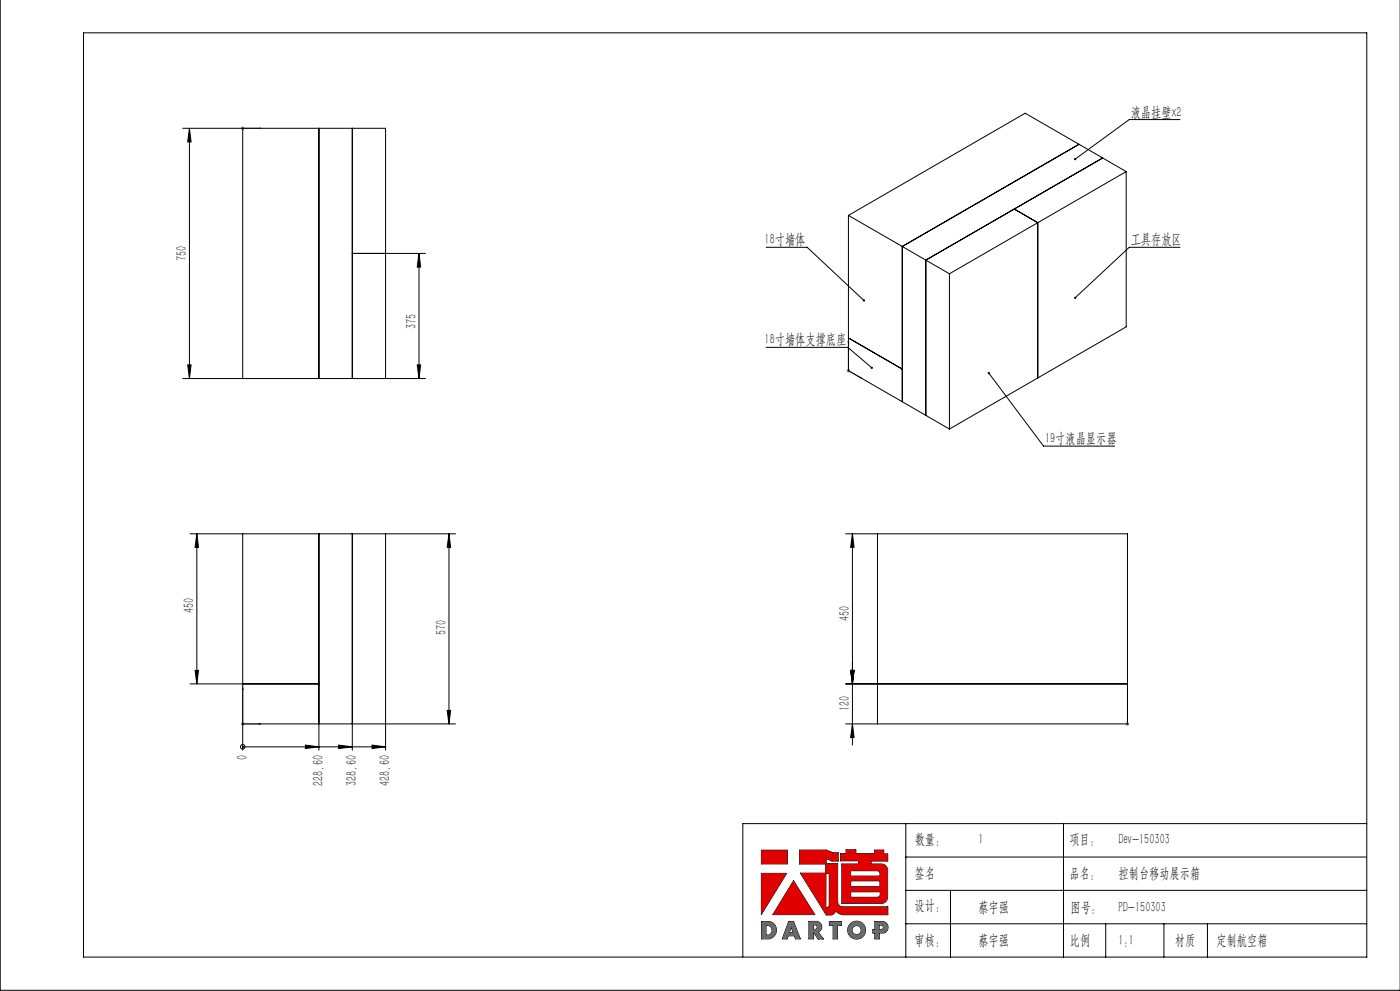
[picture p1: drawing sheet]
<svg xmlns="http://www.w3.org/2000/svg" width="420mm" height="297mm" viewBox="0 0 420 297" stroke-linecap="round" stroke-linejoin="round" font-family="sans-serif">
<g fill="none" stroke="#000" stroke-width=".3">
<path d="M.1 -.1v296.9h419.9M25 9.8h385v277h-385zM228.4 254.8h7.8v4.1h-7.8zM239.9 254.8h8l2 .8h1.6v2.5h-1.9l-1.7-.8v1.5h3.4v11.5l.2 .7 .4 .5 .9 .3h13.5v2.3h-13.5l-.8-.2-1.4-.9-.8 1.1-1.9 .1-7.8-12.5h7.6v-2.8h-7.8zM252.2 255.9h1.6v-1.2h3v1.2h5.6v-1.1h2.7v1.1h1.2v2.2h-5v.8l3.7 .1 .9 .7 .3 .7 .1 8.7-.8 1.3-1.1 .4h-11.8v-11.9h5v-.9h-5.4zM271.7 256.9h138.1M271.7 246.8v40M319.1 246.8v40M410 246.8h-187.2v40M228.4 261.8h7.6l-7.6 12.2zM228.5 276.2h2.6a2.66 2.66 0 0 1 1.8 2.7 2.66 2.66 0 0 1-2.2 2.5h-2.2zM229.8 277.4h.8a1.56 1.56 0 0 1 1 1.4 1.56 1.56 0 0 1-.9 1.4h-.9z"/>
<path d="M236.6 276.2h1.5l2 5.2h-1.4l-.4-.9h-1.9l-.3 .9h-1.4zM237.3 277.8l.6 1.7h-1.1zM238.1 264l6.3 10.1h-12.5zM242.7 276.2h2.5a1.65 1.65 0 0 1 1.3 1.5 1.65 1.65 0 0 1-1.1 1.6l1.6 2.1h-1.6l-1.4-2.1v2.1h-1.3zM244 277.2h.7l.4 .4v.5l-.4 .4h-.7zM247.8 261.8h1v9.7l-.6 .6h-.4zM248.8 276.2h3.6v1.1h-1.2v4.1h-1.3v-4.1h-1.1zM255.2 260.9l8.2 .1 .5 .5 .1 1.1h-8.8zM255.2 267.3h8.9v.8l-.4 .6-.5 .2h-8zM255.2 264h8.8v1.7h-8.8zM262.5 276.2h2.3a1.76 1.76 0 0 1 1.6 1.5 1.76 1.76 0 0 1-1.2 1.9h-1.4v1.8h-1.3v-1.8h-.6v-1h.6zM263.7 277.2h.8l.4 .3 .1 .5-.2 .4-1.1 .2z"/>
<path d="M271.7 276.9h138.3M271.7 266.8h138.3M285.2 266.8v20M331.7 276.9v9.9M349.2 276.9v9.9M362.2 276.9v9.9"/>
<circle cx="257" cy="278.8" r="2.68"/>
<circle cx="257" cy="278.8" r="1.37"/>
</g>
<path d="M72.8 206.1l.2 .5h-.3zM72.8 206.1v10.9h5.5M77.8 216.8l.5 .2-.5 .1z" fill="none" stroke="#00f" stroke-width=".3"/>
<path d="M72.3 217h1M72.5 216.6l.7 .7M72.8 216.5v1M73.2 216.6l-.7 .7" fill="none" stroke="#808080" stroke-width=".3"/>
<path d="M77.8 216.8l.5 .2-.5 .1zM72.8 206.1l.2 .5h-.3z" fill="#00f"/>
<path d="M228.4 254.8v4.1h7.8v-4.1zM247.8 261.8h1v9.7l-.6 .6h-.4zM239.9 254.8v4.1h7.8v2.8h-7.6l7.8 12.5h1.6l.9-.7a.39 .39 0 0 1 .3-.4 .39 .39 0 0 1 .5 .3l1.5 .7h13.6v-2.3h-13.7l-.5-.2-.6-.6-.2-.7v-11.5h-3.4v-1.5l1.7 .8h1.9v-2.5h-1.6l-2-.8zM255.2 267.3h8.9v.8l-.3 .6-.6 .2h-8zM255.2 260.9h8l.4 .2 .4 .5v1h-8.8zM252.2 255.9v2.1h5.4v.9h-5v11.9h11.8l1.2-.5 .7-1.3-.1-8.8-.6-.8-.7-.4-3.6-.1v-.8h5v-2.2h-1.2v-1.1h-2.7v1.1h-5.6v-1.2h-3v1.2zM255.2 264h8.8v1.7h-8.8zM228.4 261.8v12.2l7.6-12.2zM238.1 264l-6.2 10.1h12.5z" fill-rule="evenodd" fill="#e10000"/>
<path d="M229.8 277.4h.9l.9 .9-.1 1.2-.8 .7h-.9zM228.5 276.2v5.2h2.2l.8-.3 .8-.6 .6-1.2v-1l-.3-.9-1.3-1.1zM237.3 277.8l.6 1.7h-1.1zM236.6 276.2l-1.9 5.2h1.4l.3-.9h1.9l.4 .9h1.4l-2-5.2zM244 277.2h.7l.4 .4v.5l-.2 .3-.9 .1zM242.7 276.2v5.2h1.3v-2.1l1.4 2.1h1.6l-1.6-2.1 .7-.4 .4-.6v-.7l-.3-.8-1-.6zM248.8 276.2v1.1h1.1v4.1h1.3v-4.1h1.2v-1.1zM255.6 278.8a1.4 1.4 0 0 1 2.8 0 1.4 1.4 0 0 1-2.8 0zM254.3 278.8a2.7 2.7 0 0 0 5.4 0 2.7 2.7 0 0 0-5.4 0zM263.7 277.2h.8l.4 .3 .1 .5-.3 .5-1 .1zM262.5 276.2v2.4h-.6v1h.6v1.8h1.3v-1.8h1.4l.5-.3 .6-.9 .1-.8-.4-.8-.8-.5z" fill-rule="evenodd" fill="#6a6a6a"/>
<g fill="none" stroke="#000" stroke-width=".3">
<path d="M54.8 38.4h18M56.8 38.4v75M56.8 38.4l.5 4.1h-1zM354 35.8h-15.2l-16.3 11.9M115.7 75.9h12M125.7 75.9l.5 4.1h-1zM125.7 75.9v37.5M229.8 74.1h12.3l17.1 16M354 74.1h-15.2l-16.3 15.1M54.8 113.4h18M56.3 109.4h1l-.5 4zM115.7 113.4h12"/>
<path d="M125.2 109.4h1l-.5 4zM229.8 104.1h24.6l7.1 6.1M296.7 111.8l16.4 21.9h21.3M57 160h15.8M59.1 160v45M59.1 160l.4 4h-1zM115.7 160h21M134.7 160l.5 4h-1zM134.7 160v57M253.7 160h9.5M255.7 160l.5 4h-1zM255.7 160v63.3"/>
<path d="M57 205h15.8M58.5 200.9h1l-.4 4.1zM72.8 217v7.8M95.7 217v7.8M105.7 217v7.8M134.2 212.9h1l-.5 4.1zM136.7 217h-21v7.8M253.7 217h9.5M253.7 205h9.5M255.2 200.9h1l-.5 4.1zM255.7 217l.5 4h-1zM72.8 223.8h.1"/>
<path d="M72.8 223.8h42.9M91.6 223.3l4.1 .5-4.1 .5zM101.6 223.3l4.1 .5-4.1 .5zM111.6 223.3l4.1 .5-4.1 .5z"/>
<circle cx="72.8" cy="223.8" r=".68"/>
</g>
<path d="M72.7 38.4h.3zM72.8 38.4h.1M72.8 38.4h5.5M78.3 38.4h-.5h.5M254.5 102.2l.1 .5-.2-.2zM254.5 102.2v8.9l3.9 2.2M258 113l.4 .3-.4-.1zM338.2 216.8v.3zM338.2 206.1v.5v-.5M338.2 217h.1M338.2 206.1v10.9" fill="none" stroke="#00f" stroke-width=".3"/>
<path d="M72.3 38.4h1M72.5 38.1l.7 .7M72.8 38v.9M73.2 38.1l-.7 .7M254 111.1h1M254.2 110.7l.7 .7M254.5 110.6v1M254.9 110.7l-.7 .7M337.7 217h1M337.9 216.6l.7 .7M338.2 216.5v1M338.6 216.6l-.7 .7" fill="none" stroke="#808080" stroke-width=".3"/>
<g fill="#000">
<path d="M258.9 89.8l.1 .5h.4l-.2-.2 .3 .1-.2-.5zM261.3 110v.5h.4l-.2-.3 .3 .3v-.5zM322.3 47.4v.5l.2-.2-.2 .2a.34 .34 0 0 0 .4 .1 .34 .34 0 0 0 .1-.5 .34 .34 0 0 0-.5-.1zM296.4 111.6a.35 .35 0 0 0 .2 .6 .35 .35 0 0 0 .4-.4 .35 .35 0 0 0-.6-.3l.3 .3zM322.4 89l-.2 .4 .3-.2-.2 .3a.33 .33 0 0 0 .4 0 .33 .33 0 0 0 .1-.4 .33 .33 0 0 0-.4-.1z"/>
<path d="M91.6 223.3l4.1 .5-4.1 .5zM101.6 223.3l4.1 .5-4.1 .5zM111.6 223.3l4.1 .5-4.1 .5z"/>
</g>
<g fill="#00f">
<path d="M77.8 38.4h.5zM72.7 38.4h.3z"/>
<path d="M338.2 216.8v.3zM338.2 206.1v.5zM258 113l.4 .3-.4-.1zM254.5 102.2l.1 .5-.2-.2z"/>
</g>
<g fill="#000">
<path d="M56.3 109.4h1l-.5 4zM56.8 38.4l.5 4.1h-1z"/>
<path d="M134.7 160l.5 4h-1zM134.2 212.9h1l-.5 4.1zM59.1 160l.4 4h-1zM58.5 200.9h1l-.4 4.1zM125.7 75.9l.5 4.1h-1zM125.2 109.4h1l-.5 4zM255.2 200.9h1l-.5 4.1zM255.7 217l.5 4h-1zM255.7 160l.5 4h-1zM255.2 200.9h1l-.5 4.1z"/>
</g>
<g fill="none" stroke="#000" stroke-width=".3">
<path d="M72.8 38.4h42.9v75h-42.9zM95.7 38.4v75M105.7 38.4v75M323.7 43.2l-53 30.7v46.5M337.9 51.4l-30.3-17.5-53.1 30.7M337.9 51.4l-26.6 15.3M337.9 51.4v46.6l-26.6 15.3M105.7 75.9h10M254.5 64.6l30.3 17.5M254.5 64.6v46.5l30.3 17.5M311.3 66.7l-7-4.1 26.5-15.3-53.1 30.7v46.5M311.3 66.7v46.6"/>
<path d="M311.3 66.7l-26.5 15.4M284.8 82.1v46.5M254.5 101.3l16.2 9.3M311.3 113.3l-26.5 15.3M72.8 160h42.9v57h-42.9zM95.7 160v57M105.7 160v57M263.2 160h75v57h-75zM72.8 205h22.9M263.2 205h75"/>
</g>
<g font-size="4.4">
<text x="339.2" y="34.9">液晶挂壁x2</text>
<text x="229.4" y="73.2">18寸墙体</text>
<text x="339.2" y="73.2">工具存放区</text>
<text x="56" y="78.2" transform="rotate(-90 56 78.2)">750</text>
<text x="124.8" y="98.7" transform="rotate(-90 124.8 98.7)">375</text>
<text x="229.4" y="103.2">18寸墙体支撑底座</text>
<text x="313.5" y="132.8">19寸液晶显示器</text>
<text x="58.2" y="183.7" transform="rotate(-90 58.2 183.7)">450</text>
<text x="133.8" y="190.5" transform="rotate(-90 133.8 190.5)">570</text>
<text x="254.9" y="186.1" transform="rotate(-90 254.9 186.1)">450</text>
<text x="254.9" y="213.2" transform="rotate(-90 254.9 213.2)">120</text>
<text x="74.1" y="227.9" transform="rotate(-90 74.1 227.9)">0</text>
<text x="97" y="235.5" transform="rotate(-90 97 235.5)">228.60</text>
<text x="107" y="235.5" transform="rotate(-90 107 235.5)">328.60</text>
<text x="117" y="235.5" transform="rotate(-90 117 235.5)">428.60</text>
<text x="274.4" y="252.9">数量：</text>
<text x="293.5" y="252.9">1</text>
<text x="320.8" y="252.9">项目：</text>
<text x="335.6" y="252.9">Dev-150303</text>
<text x="274.4" y="263">签名</text>
<text x="320.8" y="263">品名：</text>
<text x="335.6" y="263">控制台移动展示箱</text>
<text x="274.4" y="272.8">设计：</text>
<text x="293.5" y="273.4">蔡宇强</text>
<text x="321.2" y="273.4">图号：</text>
<text x="335.6" y="273.4">PD-150303</text>
<text x="274.4" y="283.3">审核：</text>
<text x="293.5" y="283.3">蔡宇强</text>
<text x="321" y="283.3">比例</text>
<text x="335.6" y="283.3">1:1</text>
<text x="352.5" y="283.3">材质</text>
<text x="365" y="283.3">定制航空箱</text>
</g>
</svg>
